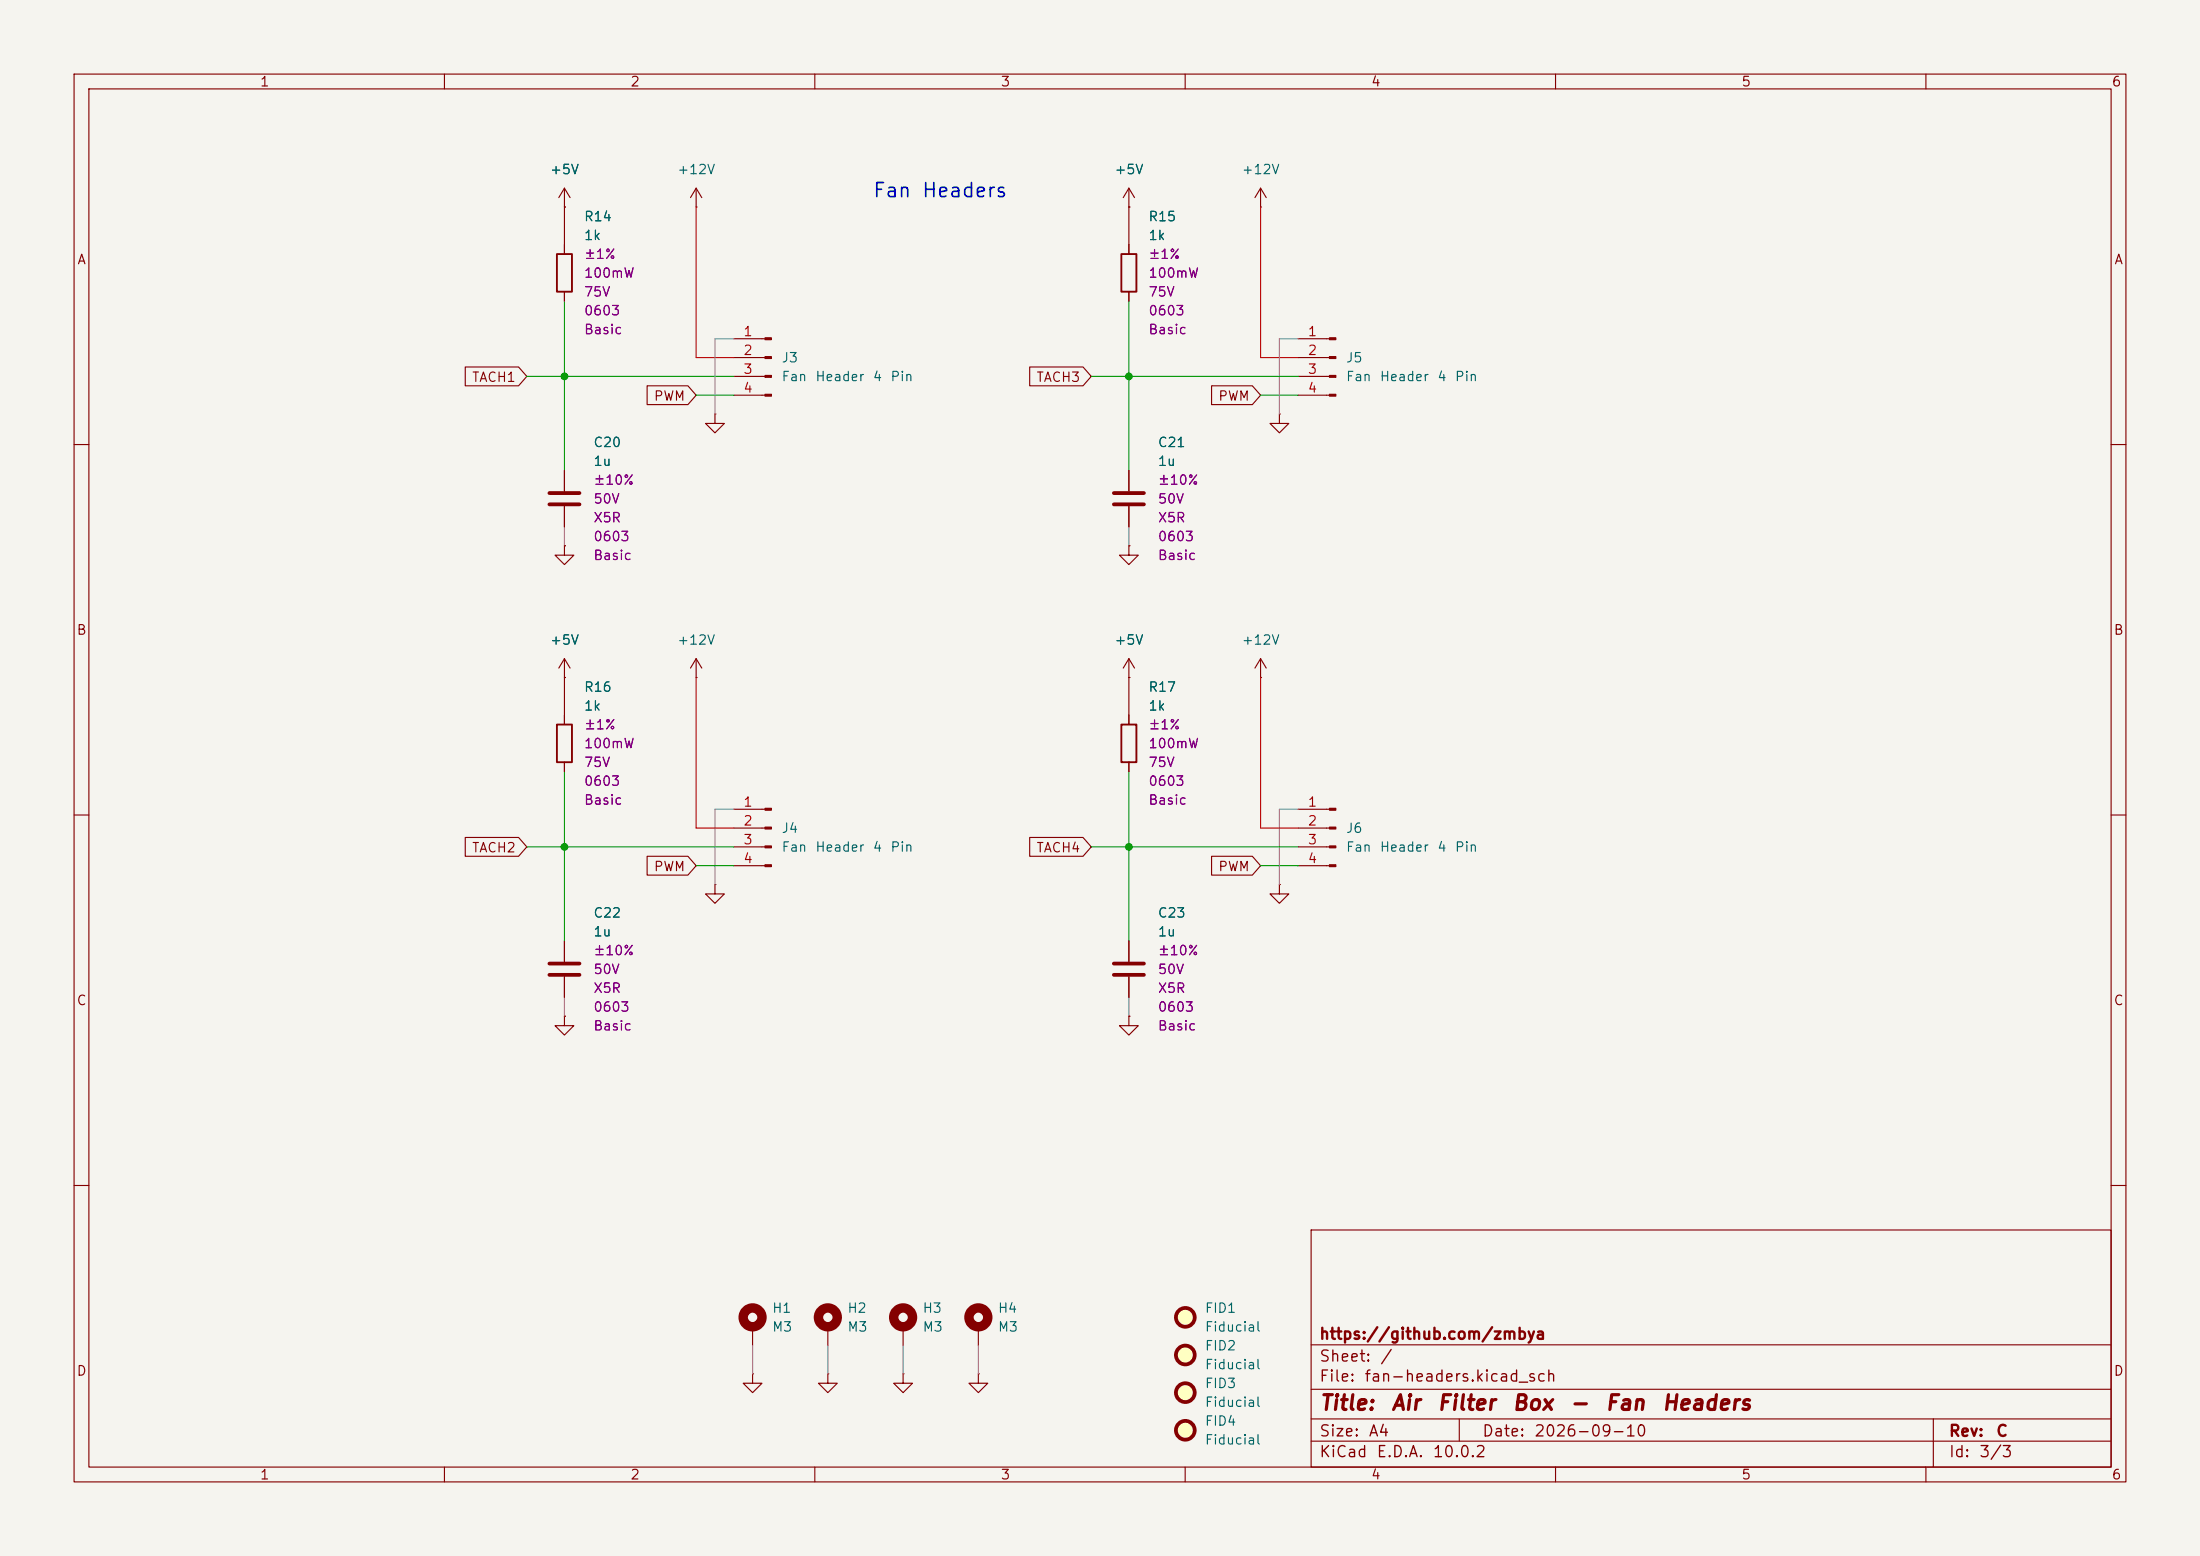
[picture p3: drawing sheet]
<svg xmlns="http://www.w3.org/2000/svg" width="297mm" height="210mm" viewBox="0 0 297 210" stroke-linecap="round" stroke-linejoin="round" font-family="sans-serif">
<path d="M0 0h297v210h-297z" fill="#f5f4ef" stroke="#f5f4ef" stroke-width=".14"/>
<g fill="none" stroke="#840000" stroke-width=".15">
<path d="M10 10h277v190h-277zM12 12h273v186h-273zM60 10v2M110 10v2M160 10v2M210 10v2M260 10v2M76.2 27.9h.1M76.2 25.4v8.9M76.2 39.4v1.2M76.2 25.4l-.8 1.3M76.2 25.4l.8 1.3"/>
<path d="M94 27.9h.1M94 25.4l-.8 1.3M94 25.4l.7 1.3M94 25.4v2.5M152.4 27.9h.1M152.4 25.4l-.8 1.3M152.4 25.4l.8 1.3M152.4 25.4v8.9M152.4 39.4v1.2M170.2 27.9h.1M170.2 25.4l-.8 1.3M170.2 25.4l.7 1.3"/>
<path d="M170.2 25.4v2.5M62.8 49.5h7.2l1.1 1.3-1.1 1.3h-7.2zM87.4 52.1h5.5l1.1 1.2-1.1 1.3h-5.5zM96.5 55.9v1.3h1.3l-1.3 1.2-1.3-1.2h1.3M96.5 55.9h.1M99.1 45.7h4.2M99.1 48.3h4.2M99.1 50.8h4.2M99.1 53.3h4.2M139 49.5h7.2l1.1 1.3-1.1 1.3h-7.2zM163.6 52.1h5.5l1.1 1.2-1.1 1.3h-5.5zM172.7 55.9v1.3h1.3l-1.3 1.2-1.3-1.2h1.3"/>
<path d="M172.7 55.9h.1M175.3 45.7h4.2M175.3 48.3h4.2M175.3 50.8h4.2M175.3 53.3h4.2M10 60h2M76.2 73.7v1.2h1.3l-1.3 1.3-1.3-1.3h1.3M76.2 73.7h.1M76.2 63.5v2.8M76.2 68.3v2.8M152.4 73.7v1.2h1.3l-1.3 1.3-1.3-1.3h1.3M152.4 73.7h.1"/>
<path d="M152.4 63.5v2.8M152.4 68.3v2.8M285 60h2M76.2 91.4h.1M76.2 88.9v8.9M76.2 88.9l-.8 1.3M76.2 88.9l.8 1.3M94 91.4h.1M94 88.9v2.5M94 88.9l-.8 1.3M94 88.9l.7 1.3M152.4 91.4h.1"/>
<path d="M152.4 88.9v8.9M152.4 88.9l-.8 1.3M152.4 88.9l.8 1.3M170.2 91.4h.1M170.2 88.9v2.5M170.2 88.9l-.8 1.3M170.2 88.9l.7 1.3M10 110h2M62.8 113h7.2l1.1 1.3-1.1 1.3h-7.2zM76.2 102.9v1.2M87.4 115.6h5.5l1.1 1.2-1.1 1.3h-5.5zM96.5 119.4v1.3h1.3l-1.3 1.2-1.3-1.2h1.3"/>
<path d="M96.5 119.4h.1M99.1 109.2h4.2M99.1 111.8h4.2M99.1 114.3h4.2M99.1 116.8h4.2M139 113h7.2l1.1 1.3-1.1 1.3h-7.2zM152.4 102.9v1.2M163.6 115.6h5.5l1.1 1.2-1.1 1.3h-5.5zM172.7 119.4v1.3h1.3l-1.3 1.2-1.3-1.2h1.3M172.7 119.4h.1M175.3 109.2h4.2M175.3 111.8h4.2"/>
<path d="M175.3 114.3h4.2M175.3 116.8h4.2M285 110h2M76.2 137.2v1.2h1.3l-1.3 1.3-1.3-1.3h1.3M76.2 137.2h.1M76.2 127v2.8M76.2 131.8v2.8M152.4 137.2v1.2h1.3l-1.3 1.3-1.3-1.3h1.3M152.4 137.2h.1M152.4 127v2.8M152.4 131.8v2.8M10 160h2"/>
<path d="M101.6 179.1v2.5M111.8 179.1v2.5M121.9 179.1v2.5M132.1 179.1v2.5M177 166h108v32h-108zM285 160h2M60 198v2M101.6 185.4v1.3h1.3l-1.3 1.3-1.3-1.3h1.3M101.6 185.4h.1M110 198v2M111.8 185.4v1.3h1.2l-1.2 1.3-1.3-1.3h1.3M111.8 185.4h.1"/>
<path d="M121.9 185.4v1.3h1.3l-1.3 1.3-1.3-1.3h1.3M121.9 185.4h.1M132.1 185.4v1.3h1.2l-1.2 1.3-1.3-1.3h1.3M132.1 185.4h.1M160 198v2M177 194.5h108M177 191.5h108M177 187.5h108M177 181.5h108M197 191.5v3M210 198v2M260 198v2"/>
<path d="M261 191.5v6.5"/>
</g>
<path d="M75.2 34.3h2v5.1h-2zM151.4 34.3h2v5.1h-2zM75.2 97.8h2v5.1h-2zM151.4 97.8h2v5.1h-2z" fill="none" stroke="#840000" stroke-width=".25"/>
<g fill="none" stroke="#840000" stroke-width=".51">
<path d="M74.2 68.1h4M74.2 66.5h4M150.4 68.1h4M150.4 66.5h4M74.2 131.6h4M74.2 130h4M150.4 131.6h4M150.4 130h4"/>
<circle cx="160" cy="177.8" r="1.27"/>
<circle cx="160" cy="188" r="1.27"/>
<circle cx="160" cy="193" r="1.27"/>
<circle cx="160" cy="182.9" r="1.27"/>
</g>
<g fill="#840000" stroke="#840000" stroke-width=".15">
<path d="M179.5 45.6h.8v.2h-.8z"/>
<path d="M179.5 48.1h.8v.3h-.8z"/>
<path d="M179.5 50.7h.8v.2h-.8z"/>
<path d="M179.5 53.2h.8v.3h-.8z"/>
<path d="M103.3 45.6h.8v.2h-.8z"/>
<path d="M103.3 48.1h.8v.3h-.8z"/>
<path d="M103.3 50.7h.8v.2h-.8z"/>
<path d="M103.3 53.2h.8v.3h-.8z"/>
<path d="M179.5 109.1h.8v.2h-.8z"/>
<path d="M179.5 111.6h.8v.3h-.8z"/>
<path d="M179.5 114.2h.8v.2h-.8z"/>
<path d="M179.5 116.7h.8v.3h-.8z"/>
<path d="M103.3 109.1h.8v.2h-.8z"/>
<path d="M103.3 111.6h.8v.3h-.8z"/>
<path d="M103.3 114.2h.8v.2h-.8z"/>
<path d="M103.3 116.7h.8v.3h-.8z"/>
</g>
<g fill="#ffffc2" stroke="#ffffc2" stroke-width=".14">
<circle cx="160" cy="182.9" r="1.27"/>
<circle cx="160" cy="188" r="1.27"/>
<circle cx="160" cy="193" r="1.27"/>
<circle cx="160" cy="177.8" r="1.27"/>
</g>
<g fill="none" stroke="#840000" stroke-width="1.3">
<circle cx="101.6" cy="177.8" r="1.27"/>
<circle cx="111.8" cy="177.8" r="1.27"/>
<circle cx="121.9" cy="177.8" r="1.27"/>
<circle cx="132.1" cy="177.8" r="1.27"/>
</g>
<path d="M71.1 50.8h28M76.2 40.6v22.9M94 53.3h5.1M147.3 50.8h28M152.4 40.6v22.9M170.2 53.3h5.1M71.1 114.3h28M76.2 104.1v22.9M94 116.8h5.1M147.3 114.3h28M152.4 104.1v22.9M170.2 116.8h5.1" fill="none" stroke="#009600" stroke-width=".15"/>
<path d="M99.1 45.7h-2.6v10.2M175.3 45.7h-2.6v10.2M76.2 71.1v2.6M152.4 71.1v2.6M99.1 109.2h-2.6v10.2M175.3 109.2h-2.6v10.2M76.2 134.6v2.6M152.4 134.6v2.6M101.6 181.6v3.8M111.8 181.6v3.8M121.9 181.6v3.8M132.1 181.6v3.8" fill="none" stroke="#848484" stroke-width=".15"/>
<path d="M94 27.9v20.4h5.1M170.2 27.9v20.4h5.1M94 91.4v20.4h5.1M170.2 91.4v20.4h5.1" fill="none" stroke="#c20000" stroke-width=".15"/>
<g fill="#009600" stroke="#009600" stroke-width=".14">
<circle cx="76.2" cy="114.3" r=".46"/>
<circle cx="152.4" cy="50.8" r=".46"/>
<circle cx="76.2" cy="50.8" r=".46"/>
<circle cx="152.4" cy="114.3" r=".46"/>
</g>
<g font-size="2" fill="#840000">
<text x="178" y="190.8">Title:</text>
<text x="187.7" y="190.8">Air</text>
<text x="193.9" y="190.8">Filter</text>
<text x="204" y="190.8">Box</text>
<text x="211.8" y="190.8">-</text>
<text x="216.6" y="190.8">Fan</text>
<text x="224.2" y="190.8">Headers</text>
</g>
<text font-size="1.9" fill="#0000c2" x="117.7" y="27.1">Fan Headers</text>
<g font-size="1.5" fill="#840000">
<text x="178" y="184.2">Sheet:</text>
<text x="178" y="181.2">https://github.com/zmbya</text>
<text x="186.2" y="184.2">/</text>
<text x="178" y="186.9">File:</text>
<text x="184.1" y="186.9">fan-headers.kicad_sch</text>
<text x="178" y="197.1">KiCad</text>
<text x="178" y="194.3">Size:</text>
<text x="184.7" y="194.3">A4</text>
<text x="185.7" y="197.1">E.D.A.</text>
<text x="193.3" y="197.1">10.0.2</text>
<text x="200" y="194.3">Date:</text>
<text x="207" y="194.3">2026-09-10</text>
<text x="263" y="194.3">Rev:</text>
<text x="263" y="197.1">Id:</text>
<text x="267.1" y="197.1">3/3</text>
<text x="269.4" y="194.3">C</text>
</g>
<g font-size="1.3" fill="#840000">
<text x="35" y="12">1</text>
<text x="85" y="12">2</text>
<text x="135" y="12">3</text>
<text x="185" y="12">4</text>
<text x="235" y="12">5</text>
<text x="285" y="12">6</text>
<text x="10.3" y="36">A</text>
<text x="285.3" y="36">A</text>
<text x="63.6" y="51.9">TACH1</text>
<text x="139.8" y="51.9">TACH3</text>
<text x="88.2" y="54.4">PWM</text>
<text x="164.4" y="54.4">PWM</text>
<text x="10.3" y="86">B</text>
<text x="285.3" y="86">B</text>
<text x="63.6" y="115.4">TACH2</text>
<text x="88.2" y="117.9">PWM</text>
<text x="139.8" y="115.4">TACH4</text>
<text x="164.4" y="117.9">PWM</text>
<text x="10.3" y="136">C</text>
<text x="285.3" y="136">C</text>
<text x="10.3" y="186">D</text>
<text x="285.3" y="186">D</text>
<text x="35" y="200">1</text>
<text x="85" y="200">2</text>
<text x="135" y="200">3</text>
<text x="185" y="200">4</text>
<text x="235" y="200">5</text>
<text x="285" y="200">6</text>
</g>
<g font-size="1.3" fill="#006464">
<text x="74.2" y="23.8">+5V</text>
<text x="91.3" y="23.8">+12V</text>
<text x="150.4" y="23.8">+5V</text>
<text x="167.5" y="23.8">+12V</text>
<text x="78.7" y="30.2">R14</text>
<text x="78.7" y="32.7">1k</text>
<text x="154.9" y="30.2">R15</text>
<text x="154.9" y="32.7">1k</text>
<text x="105.4" y="49.2">J3</text>
<text x="105.4" y="51.8">Fan</text>
<text x="110" y="51.8">Header</text>
<text x="117.7" y="51.8">4</text>
<text x="120.1" y="51.8">Pin</text>
<text x="181.6" y="49.2">J5</text>
<text x="181.6" y="51.8">Fan</text>
<text x="186.2" y="51.8">Header</text>
<text x="193.9" y="51.8">4</text>
<text x="196.3" y="51.8">Pin</text>
<text x="80" y="63.2">1u</text>
<text x="80" y="60.7">C20</text>
<text x="156.2" y="63.2">1u</text>
<text x="156.2" y="60.7">C21</text>
<text x="74.2" y="87.3">+5V</text>
<text x="91.3" y="87.3">+12V</text>
<text x="150.4" y="87.3">+5V</text>
<text x="167.5" y="87.3">+12V</text>
<text x="78.7" y="93.7">R16</text>
<text x="154.9" y="93.7">R17</text>
<text x="78.7" y="96.2">1k</text>
<text x="154.9" y="96.2">1k</text>
<text x="105.4" y="112.7">J4</text>
<text x="181.6" y="112.7">J6</text>
<text x="105.4" y="115.3">Fan</text>
<text x="110" y="115.3">Header</text>
<text x="117.7" y="115.3">4</text>
<text x="120.1" y="115.3">Pin</text>
<text x="181.6" y="115.3">Fan</text>
<text x="186.2" y="115.3">Header</text>
<text x="193.9" y="115.3">4</text>
<text x="196.3" y="115.3">Pin</text>
<text x="80" y="124.2">C22</text>
<text x="156.2" y="124.2">C23</text>
<text x="80" y="126.7">1u</text>
<text x="156.2" y="126.7">1u</text>
<text x="104.1" y="177.5">H1</text>
<text x="114.3" y="177.5">H2</text>
<text x="124.5" y="177.5">H3</text>
<text x="134.6" y="177.5">H4</text>
<text x="162.6" y="177.5">FID1</text>
<text x="104.1" y="180">M3</text>
<text x="114.3" y="180">M3</text>
<text x="124.5" y="180">M3</text>
<text x="134.6" y="180">M3</text>
<text x="162.6" y="182.6">FID2</text>
<text x="162.6" y="185.1">Fiducial</text>
<text x="162.6" y="180">Fiducial</text>
<text x="162.6" y="187.7">FID3</text>
<text x="162.6" y="190.2">Fiducial</text>
<text x="162.6" y="192.7">FID4</text>
<text x="162.6" y="195.3">Fiducial</text>
</g>
<g font-size="1.3" fill="#840084">
<text x="78.7" y="35.3">±1%</text>
<text x="154.9" y="35.3">±1%</text>
<text x="78.7" y="37.8">100mW</text>
<text x="78.7" y="40.3">75V</text>
<text x="154.9" y="37.8">100mW</text>
<text x="154.9" y="40.3">75V</text>
<text x="78.7" y="45.4">Basic</text>
<text x="78.7" y="42.9">0603</text>
<text x="154.9" y="45.4">Basic</text>
<text x="154.9" y="42.9">0603</text>
<text x="80" y="65.7">±10%</text>
<text x="156.2" y="65.7">±10%</text>
<text x="80" y="68.3">50V</text>
<text x="80" y="70.8">X5R</text>
<text x="156.2" y="68.3">50V</text>
<text x="156.2" y="70.8">X5R</text>
<text x="80" y="75.9">Basic</text>
<text x="80" y="73.4">0603</text>
<text x="156.2" y="75.9">Basic</text>
<text x="156.2" y="73.4">0603</text>
<text x="78.7" y="98.8">±1%</text>
<text x="78.7" y="101.3">100mW</text>
<text x="154.9" y="98.8">±1%</text>
<text x="154.9" y="101.3">100mW</text>
<text x="78.7" y="103.8">75V</text>
<text x="78.7" y="106.4">0603</text>
<text x="154.9" y="103.8">75V</text>
<text x="154.9" y="106.4">0603</text>
<text x="78.7" y="108.9">Basic</text>
<text x="154.9" y="108.9">Basic</text>
<text x="80" y="129.2">±10%</text>
<text x="80" y="131.8">50V</text>
<text x="156.2" y="129.2">±10%</text>
<text x="156.2" y="131.8">50V</text>
<text x="80" y="134.3">X5R</text>
<text x="80" y="136.9">0603</text>
<text x="156.2" y="134.3">X5R</text>
<text x="156.2" y="136.9">0603</text>
<text x="80" y="139.4">Basic</text>
<text x="156.2" y="139.4">Basic</text>
</g>
<g font-size="1.3" fill="#a90000">
<text x="100.3" y="45.7">1</text>
<text x="176.5" y="45.7">1</text>
<text x="100.3" y="48.2">2</text>
<text x="100.3" y="50.8">3</text>
<text x="100.3" y="53.3">4</text>
<text x="176.5" y="48.2">2</text>
<text x="176.5" y="50.8">3</text>
<text x="176.5" y="53.3">4</text>
<text x="100.3" y="109.2">1</text>
<text x="100.3" y="111.7">2</text>
<text x="176.5" y="109.2">1</text>
<text x="176.5" y="111.7">2</text>
<text x="100.3" y="114.3">3</text>
<text x="100.3" y="116.8">4</text>
<text x="176.5" y="114.3">3</text>
<text x="176.5" y="116.8">4</text>
</g>
</svg>
